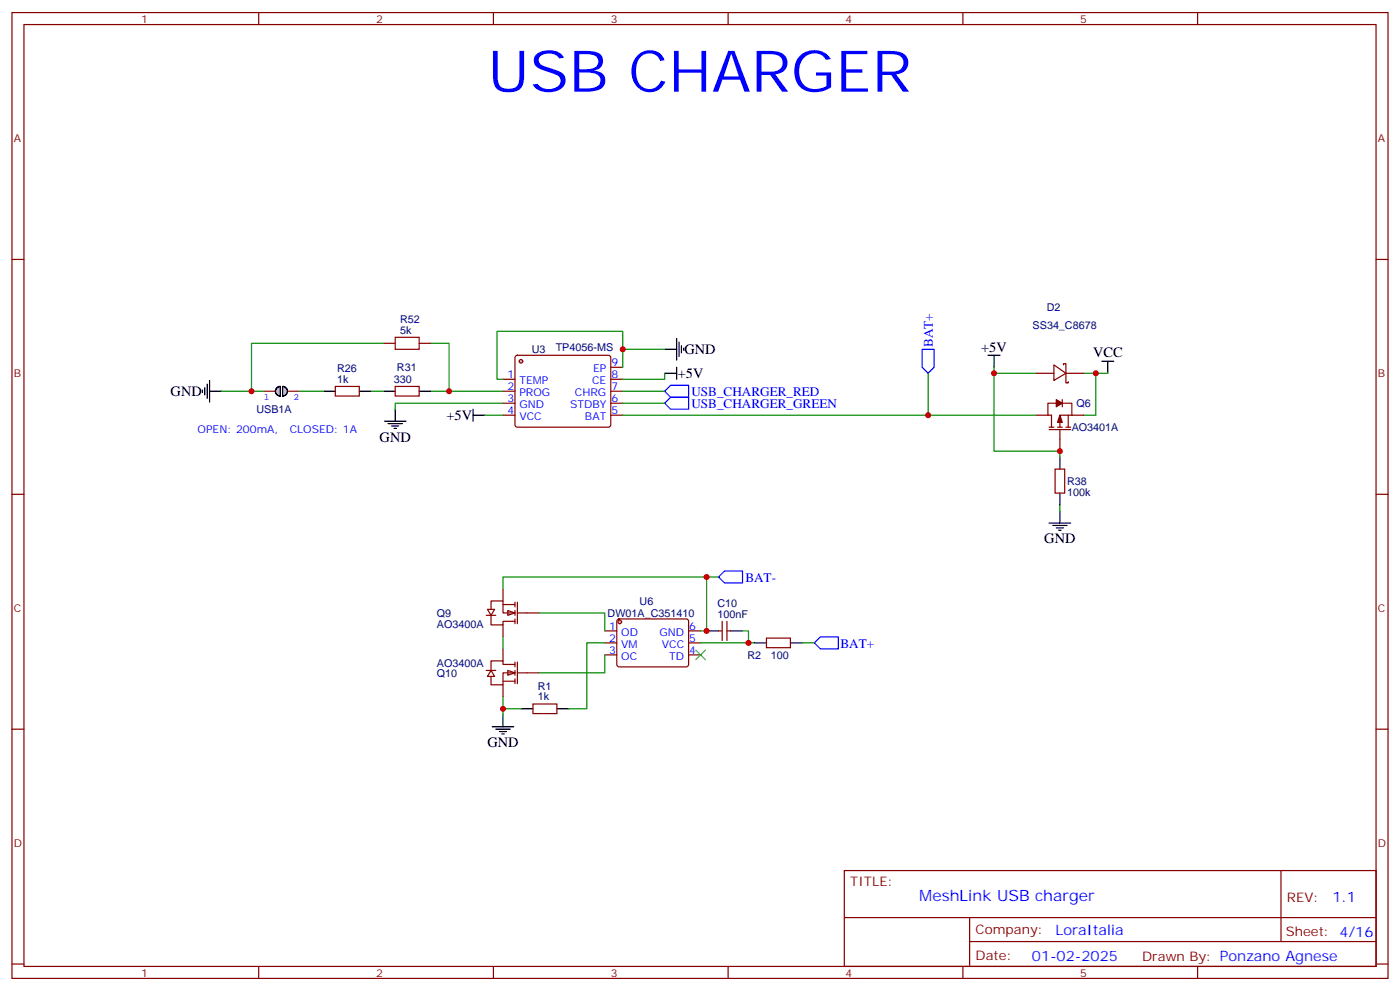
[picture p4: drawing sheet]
<svg xmlns="http://www.w3.org/2000/svg" width="412mm" height="292mm" viewBox="0 0 412 292" stroke-linecap="round" stroke-linejoin="round" font-family="sans-serif">
<path d="M309 154h6.4M310.1 154.7h4.2M311.1 155.4h2.2M311.9 156.1h.7M312.2 150.5v3.5" fill="none" stroke="#000" stroke-width=".35"/>
<path d="M148.2 111.7h3.5M148.2 115.2h3.5M148.2 118.7h3.5M179.9 108.1h3.5M179.9 111.7h3.5M179.9 115.2h3.5M179.9 118.7h3.5M148.2 122.2h3.5M179.9 122.2h3.5" fill="none" stroke="#870000" stroke-width=".35"/>
<circle cx="153.5" cy="106.4" r=".53" fill="#ccc" stroke="#870000" stroke-width=".35"/>
<path d="M151.9 104.8l.5-.2h26.8l.5 .2 .2 .5v20l-.7 .5-27.1-.1-.4-.6v-19.8zM181.9 182.4l.5-.2 20 .1 .4 .6v13l-.7 .4h-20l-.4-.7v-12.7z" fill="none" stroke="#870000" stroke-width=".35"/>
<path d="M113.2 124h6.4M114.3 124.7h4.2M115.4 125.4h2.1M116.1 126.1h.7M116.4 120.5v3.5" fill="none" stroke="#000" stroke-width=".35"/>
<path d="M183.4 108.1v-10.6h-37v14.2h1.8" fill="none" stroke="#008700" stroke-width=".35"/>
<circle cx="182.6" cy="183.1" r=".53" fill="#ccc" stroke="#870000" stroke-width=".35"/>
<g fill="none" stroke="#870000" stroke-width=".35">
<path d="M3.5 3.7h405.4v284.3h-405.4zM7.1 7.2h398.2v277.3h-398.2zM76.2 3.7v3.5M145.3 3.7v3.5M214.5 3.7v3.5M283.6 3.7v3.5M352.8 3.7v3.5M3.5 76.4h3.6M405.3 76.4h3.6M305.2 109.9h5.2M310.4 107.4l3.6 2.5-3.6 2.1zM311.1 118.7h-2.4v3.5h1v3.6"/>
<path d="M312.9 118.7h2.8v3.5M312.9 117.7v2.1M313.3 107.4v-.3h.7v2.8M314 109.9v2.8h.7v-.3M314 109.9h5.3M305.2 122.2h3.5M309 126.5h6.4M309 125.8h1.4M310.8 138.1h2.8v7.1h-2.8zM311.5 125.8h1.4M312.2 126.5v6.3M314 125.8h1.4"/>
<path d="M314.7 122.2v3.6M315.7 122.2h-3.5v3.6M315.7 122.2h3.6M3.5 145.5h3.6M405.3 145.5h3.6M178.2 185.7h3.5M178.2 189.3h3.5M178.2 192.8h3.5M202.8 185.7h3.6M202.8 189.3h3.6M202.8 192.8h3.6M211.7 185.7h1"/>
<path d="M212.7 182.9v5.7M214.1 185.7h1.1M214.1 182.9v5.7M225.8 187.9h7v2.8h-7zM3.5 214.7h3.6M157 207.3h7v2.8h-7zM405.3 214.7h3.6M248.7 256.3h156.6v28.2h-156.6zM377.3 256.3v20.9M248.7 270.1h156.5M285.6 277.2h119.6M285.6 270.1v14.2"/>
<path d="M3.5 283.8h3.6M76.2 284.5v3.5M145.3 284.5v3.5M214.5 284.5v3.5M283.6 284.5v3.5M352.8 284.5v3.5M405.3 283.8h3.6"/>
</g>
<path d="M273.4 109.9v12.3M292.8 108.1v24.7h19.4v1.8M292.8 109.9h12.4M319.3 109.9h3.5v12.3h-3.5M322.8 109.9h3.5M183.4 122.2h121.8M312.2 148.7v1.8M206.4 189.3h15.8M218.7 185.7h1.8v3.6M236.4 189.3h3.5" fill="none" stroke="#008700" stroke-width=".35"/>
<path d="M291 104.6h3.6M292.8 104.6v3.5M324.6 106.4h3.5M326.3 106.4v3.5M312.2 134.6v3.5M312.2 145.2v3.5M208.1 185.7h3.6M215.2 185.7h3.5M222.2 189.3h3.6M232.8 189.3h3.6M153.5 208.7h3.5M164 208.7h3.6" fill="none" stroke="#000" stroke-width=".35"/>
<path d="M195.8 115.2l1.8-1.8h5.2v3.5h-5.2zM195.8 118.7l1.8-1.8h5.2v3.6h-5.2zM271.6 102.8h3.6v5.3l-1.8 1.8-1.8-1.8zM213.4 168.1h5.3v3.5h-5.3l-1.7-1.7zM241.7 187.5h5.2v3.5h-5.2l-1.8-1.7z" fill="none" stroke="#00f" stroke-width=".35"/>
<path d="M205 191.4l2.8 2.8M207.8 191.4l-2.8 2.8" fill="none" stroke="#3c3" stroke-width=".35"/>
<g fill="#870000" stroke="#870000" stroke-width=".35">
<path d="M312.2 122.2l.7 2.2h-1.4z"/>
<path d="M311.1 117.7l1.8 1-1.8 1.1z"/>
</g>
<g fill="#fff" stroke="#870000" stroke-width=".35">
<path d="M149.6 179.7l2.1 .7-2.1 .8z"/>
<path d="M143.6 179.4h2.1l-1.1 1.8z"/>
</g>
<path d="M144.6 179.4v-2.5h3.6v3.5h3.5M148.2 178h3.5M148.2 173.4v3.5M151.7 177.3v1.4M151.7 179.7v1.5M152.4 177.3v6.3M143.2 181.2h2.8M144.6 181.2v2.8h3.6v-1.1h3.5M148.2 184v3.5M151.7 182.2v1.4M152.4 180.4h6.3" fill="none" stroke="#870000" stroke-width=".35"/>
<g fill="#fff" stroke="#870000" stroke-width=".35">
<path d="M149.6 197.4l2.1 .7-2.1 .7z"/>
<path d="M144.6 197.4l1.1 1.7h-2.1z"/>
</g>
<g fill="none" stroke="#870000" stroke-width=".35">
<path d="M98.8 113.8h7v2.8h-7zM112.9 101.1h3.5M116.4 113.8h7.1v2.8h-7.1zM123.5 101.1h3.5M143.2 197.4h2.8M148.2 191v3.6M151.7 195.6h-3.5v-1h-3.6v2.8M151.7 198.1h-3.5v3.5h-3.6v-2.5M151.7 194.9v1.4M151.7 197.4v1.4M151.7 199.8v1.5M152.4 194.9v6.4"/>
<path d="M152.4 198.1h6.3M148.2 200.6h3.5M148.2 201.6v3.5"/>
</g>
<g fill="none" stroke="#008700" stroke-width=".35">
<path d="M109.4 115.2h3.5M127 101.1h5.3v14.1M127 115.2h21.2M148.2 118.7h-31.8v1.8M183.4 115.2h12.4M183.4 118.7h12.4M183.4 102.8h12.4M195.8 109.9v1.8h-12.4M142.9 122.2h5.3M208.1 169.9h-59.9v3.5M211.7 169.9h-3.6v15.8h-1.7M148.2 187.5v3.5"/>
<path d="M158.7 180.4h19.5v5.3M178.2 192.8v5.3h-19.5M178.2 189.3h-5.3v19.4h-5.3M148.2 205.1v5.3M148.2 208.7h5.3"/>
</g>
<g fill="none" stroke="#000" stroke-width=".35">
<path d="M199.3 99.7v6.3M95.2 115.2h3.6M105.8 115.2h3.6M112.9 115.2h3.5M123.5 115.2h3.5M195.8 109.9h3.5M195.8 102.8h3.5M199.3 108.1v3.6M200 100.7v4.3M200.7 101.8v2.1M201.4 102.5v.7M139.3 122.2h3.6"/>
<path d="M139.3 120.5v3.5M145 214h6.3M146 214.7h4.3M147.1 215.4h2.1M147.8 216.1h.7M148.2 210.4v3.6"/>
</g>
<path d="M116.4 99.3h7.1v3.5h-7.1z" fill="none" stroke="#a10000" stroke-width=".35"/>
<g fill="#ccc" stroke="#000" stroke-width=".35">
<path d="M81.7 114l.8-.2v2.8a1.41 1.41 0 0 1-1.3-1 1.41 1.41 0 0 1 .5-1.6z"/>
<path d="M83.3 113.8a1.41 1.41 0 0 1 1.4 1.4 1.41 1.41 0 0 1-1.4 1.4z"/>
</g>
<path d="M77.6 115.2h3.5M84.7 115.2h3.5" fill="none" stroke="#870000" stroke-width=".35"/>
<path d="M59.6 114.8v.7M60.3 114.1v2.1M61 113.1v4.2M61.7 115.2h3.6M61.7 112v6.4M81.7 114l.8-.2v2.8a1.41 1.41 0 0 1-1.3-1 1.41 1.41 0 0 1 .5-1.6zM83.3 113.8a1.41 1.41 0 0 1 1.4 1.4 1.41 1.41 0 0 1-1.4 1.4z" fill="none" stroke="#000" stroke-width=".35"/>
<path d="M65.3 115.2h8.8M88.2 115.2h7M112.9 101.1h-38.8v14.1h3.5" fill="none" stroke="#008700" stroke-width=".35"/>
<g fill="#c00">
<circle cx="292.8" cy="109.9" r=".88"/>
<circle cx="322.8" cy="109.9" r=".88"/>
<circle cx="312.2" cy="132.8" r=".88"/>
<circle cx="220.5" cy="189.3" r=".88"/>
<circle cx="273.4" cy="122.2" r=".88"/>
<circle cx="208.1" cy="185.7" r=".88"/>
<circle cx="208.1" cy="169.9" r=".88"/>
<circle cx="148.2" cy="208.7" r=".88"/>
<circle cx="183.4" cy="102.8" r=".88"/>
<circle cx="132.3" cy="115.2" r=".88"/>
<circle cx="74.1" cy="115.2" r=".88"/>
</g>
<text font-size="16.9" fill="#00f" x="143.6" y="27">USB CHARGER</text>
<text font-size="4.6" fill="#00f" x="270.8" y="265.3">MeshLink USB charger</text>
<g font-size="4.2">
<text x="201.6" y="104.2">GND</text>
<text x="289" y="103.5">+5V</text>
<text x="322" y="105.2">VCC</text>
<text x="199.6" y="111.3">+5V</text>
<text x="50.3" y="116.6">GND</text>
<text x="131.5" y="123.6">+5V</text>
<text x="111.8" y="130">GND</text>
<text x="307.6" y="160">GND</text>
<text x="143.6" y="220">GND</text>
</g>
<g font-size="4.2" fill="#00f">
<text x="392.5" y="265.6">1.1</text>
<text x="310.9" y="275.1">LoraItalia</text>
<text x="304" y="282.9">01-02-2025</text>
</g>
<g font-size="3.9" fill="#00f">
<text x="274.8" y="102.2" transform="rotate(-90 274.8 102.2)">BAT+</text>
<text x="203.7" y="116.5">USB_CHARGER_RED</text>
<text x="203.7" y="120.1">USB_CHARGER_GREEN</text>
<text x="219.6" y="171.3">BAT-</text>
<text x="247.6" y="190.6">BAT+</text>
</g>
<g font-size="3.9" fill="#800">
<text x="250.5" y="260.9">TITLE:</text>
<text x="379.1" y="265.6">REV:</text>
<text x="287.4" y="275.1">Company:</text>
<text x="378.7" y="275.7">Sheet: 4/16</text>
<text x="287.4" y="282.8">Date:</text>
<text x="336.4" y="282.8">Drawn By: Ponzano Agnese</text>
</g>
<g font-size="3.2" fill="#800">
<text x="41.6" y="6.7">1</text>
<text x="110.8" y="6.7">2</text>
<text x="179.9" y="6.7">3</text>
<text x="249.1" y="6.7">4</text>
<text x="318.2" y="6.7">5</text>
<text x="4.1" y="41.8">A</text>
<text x="405.9" y="41.8">A</text>
<text x="4.1" y="110.9">B</text>
<text x="405.9" y="110.9">B</text>
<text x="4.1" y="180.1">C</text>
<text x="405.9" y="180.1">C</text>
<text x="4.1" y="249.2">D</text>
<text x="405.9" y="249.2">D</text>
<text x="41.6" y="287.5">1</text>
<text x="110.8" y="287.5">2</text>
<text x="179.9" y="287.5">3</text>
<text x="249.1" y="287.5">4</text>
<text x="318.2" y="287.5">5</text>
</g>
<g font-size="3.2" fill="#000080">
<text x="117.8" y="95.1">R52</text>
<text x="308.3" y="91.6">D2</text>
<text x="117.8" y="98.2">5k</text>
<text x="304.2" y="96.8">SS34_C8678</text>
<text x="156.6" y="104">U3</text>
<text x="163.7" y="103.4">TP4056-MS</text>
<text x="99.3" y="112.7">1k</text>
<text x="99.3" y="109.6">R26</text>
<text x="116" y="112.8">330</text>
<text x="116.9" y="109.3">R31</text>
<text x="317.1" y="119.9">Q6</text>
<text x="75.5" y="121.6">USB1A</text>
<text x="315.7" y="126.9">AO3401A</text>
<text x="314.3" y="142.8">R38</text>
<text x="314.3" y="146">100k</text>
<text x="188.4" y="178.1">U6</text>
<text x="211.3" y="178.7">C10</text>
<text x="128.7" y="184.8">AO3400A</text>
<text x="128.7" y="181.6">Q9</text>
<text x="179" y="181.5">DW01A_C351410</text>
<text x="211.3" y="181.9">100nF</text>
<text x="128.7" y="196.2">AO3400A</text>
<text x="220.1" y="194">R2</text>
<text x="227.1" y="194">100</text>
<text x="128.7" y="199.4">Q10</text>
<text x="158.4" y="203.1">R1</text>
<text x="158.4" y="206.2">1k</text>
</g>
<g font-size="3.2" fill="#00f">
<text x="180.1" y="107.8">9</text>
<text x="149.5" y="111.3">1</text>
<text x="153" y="113.1">TEMP</text>
<text x="174.4" y="113.1">CE</text>
<text x="174.7" y="109.5">EP</text>
<text x="180.1" y="111.3">8</text>
<text x="149.5" y="118.4">3</text>
<text x="149.5" y="114.8">2</text>
<text x="153" y="116.6">PROG</text>
<text x="169.3" y="116.6">CHRG</text>
<text x="180.1" y="114.8">7</text>
<text x="180.1" y="118.4">6</text>
<text x="149.5" y="121.9">4</text>
<text x="153" y="123.6">VCC</text>
<text x="153" y="120.1">GND</text>
<text x="167.9" y="120.1">STDBY</text>
<text x="172.3" y="123.6">BAT</text>
<text x="180.1" y="121.9">5</text>
<text x="58.2" y="127.5">OPEN: 200mA,</text>
<text x="85.4" y="127.5">CLOSED: 1A</text>
<text x="179.5" y="185.4">1</text>
<text x="203" y="185.4">6</text>
<text x="179.5" y="188.9">2</text>
<text x="183" y="187.1">OD</text>
<text x="183" y="190.7">VM</text>
<text x="194.3" y="187.1">GND</text>
<text x="194.9" y="190.7">VCC</text>
<text x="203" y="188.9">5</text>
<text x="179.5" y="192.4">3</text>
<text x="183" y="194.2">OC</text>
<text x="197.1" y="194.2">TD</text>
<text x="203" y="192.4">4</text>
</g>
<g font-size="2.8" fill="#00f">
<text x="77.7" y="117.8">1</text>
<text x="86.4" y="117.8">2</text>
</g>
</svg>
